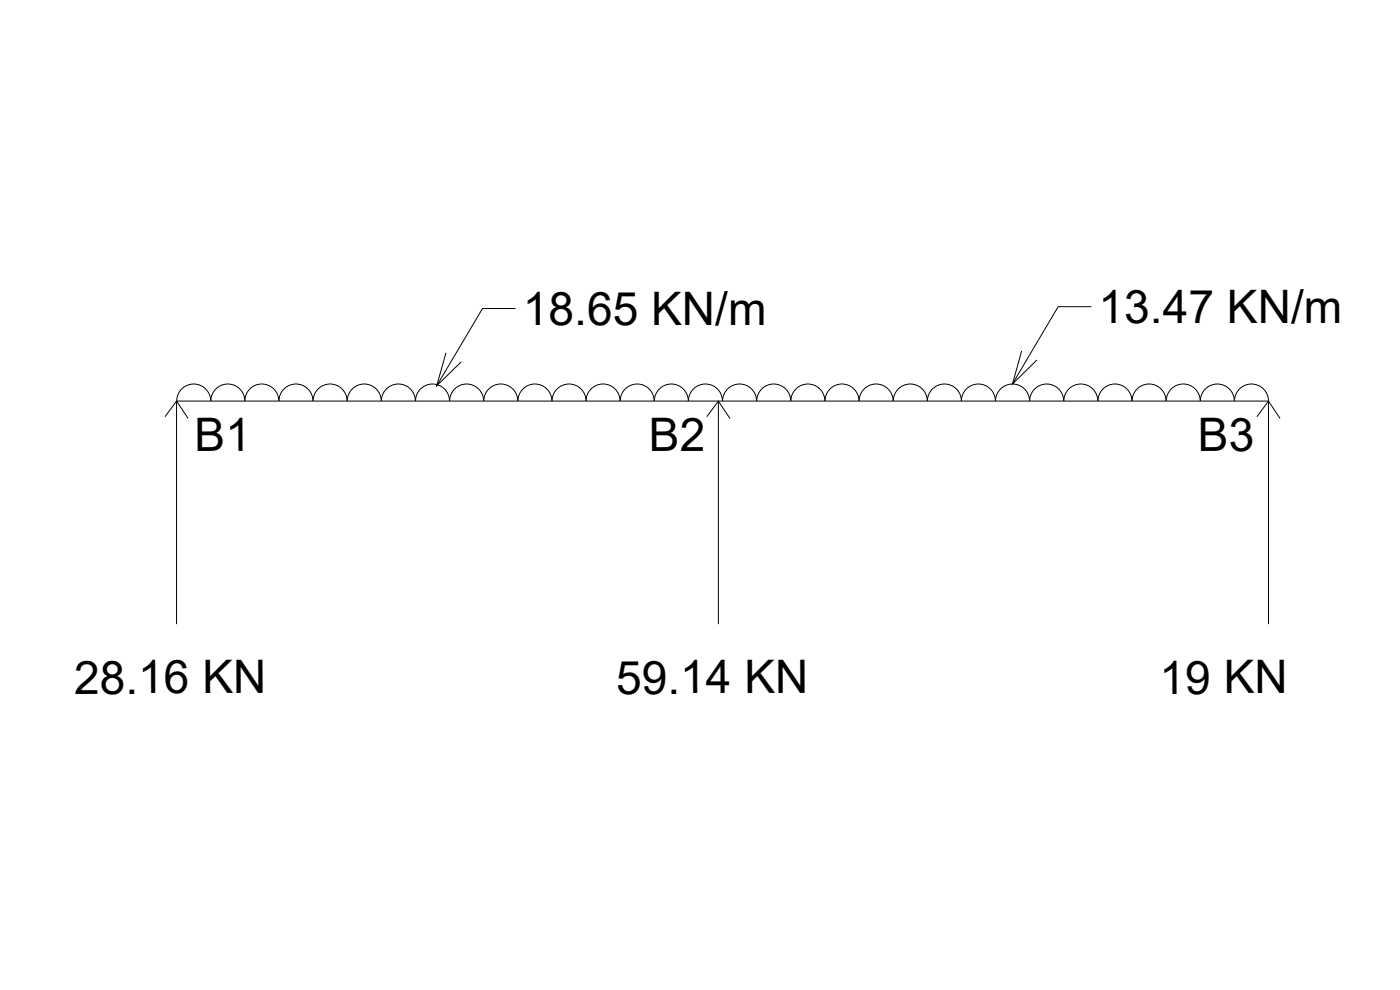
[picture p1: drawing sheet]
<svg xmlns="http://www.w3.org/2000/svg" width="420mm" height="297mm" viewBox="0 0 420 297" stroke-linecap="round" stroke-linejoin="round" font-family="sans-serif">
<!-- layer: 0 -->
<g fill="none" stroke="#000" stroke-width=".3">
<path d="M154.7 92.6h-9.9l-13.8 23.2M327.5 92h-9.9l-13.7 23.2M133.8 105.9l-2.8 9.9 7.4-7.2M306.6 105.3l-2.7 9.9 7.3-7.2M49.5 125l3.5-4.7 3.5 5.2M53 120.3a5.1 5.1 0 0 1 5.1-5.1 5.1 5.1 0 0 1 5.1 5.1 5.1 5.1 0 0 1 5.2-5.1 5.1 5.1 0 0 1 5.1 5.1 5.1 5.1 0 0 1 5.1-5.1 5.1 5.1 0 0 1 5.1 5.1M83.7 120.3a5.1 5.1 0 0 1 5.1-5.1 5.1 5.1 0 0 1 5.1 5.1 5.1 5.1 0 0 1 5.1-5.1 5.1 5.1 0 0 1 5.2 5.1M104.2 120.3a5.1 5.1 0 0 1 5.1-5.1 5.1 5.1 0 0 1 5.1 5.1 5.1 5.1 0 0 1 5.1-5.1 5.1 5.1 0 0 1 5.2 5.1M124.7 120.3a5.1 5.1 0 0 1 5.1-5.1 5.1 5.1 0 0 1 5.1 5.1M134.9 120.3a5.1 5.1 0 0 1 5.1-5.1 5.1 5.1 0 0 1 5.1 5.1 5.1 5.1 0 0 1 5.2-5.1 5.1 5.1 0 0 1 5.1 5.1M155.4 120.3a5.1 5.1 0 0 1 5.1-5.1 5.1 5.1 0 0 1 5.1 5.1 5.1 5.1 0 0 1 5.2-5.1 5.1 5.1 0 0 1 5.1 5.1 5.1 5.1 0 0 1 5.1-5.1 5.1 5.1 0 0 1 5.1 5.1M186.1 120.3a5.1 5.1 0 0 1 5.1-5.1 5.1 5.1 0 0 1 5.1 5.1 5.1 5.1 0 0 1 5.2-5.1 5.1 5.1 0 0 1 5.1 5.1"/>
<path d="M206.6 120.3a5.1 5.1 0 0 1 5.1-5.1 5.1 5.1 0 0 1 5.1 5.1 5.1 5.1 0 0 1 5.1-5.1 5.1 5.1 0 0 1 5.2 5.1M212.1 125l3.5-4.7 3.5 5.2M215.6 120.3v67M227.1 120.3a5.1 5.1 0 0 1 5.1-5.1 5.1 5.1 0 0 1 5.1 5.1 5.1 5.1 0 0 1 5.1-5.1 5.1 5.1 0 0 1 5.2 5.1M247.6 120.3a5.1 5.1 0 0 1 5.1-5.1 5.1 5.1 0 0 1 5.1 5.1M257.8 120.3a5.1 5.1 0 0 1 5.1-5.1 5.1 5.1 0 0 1 5.1 5.1 5.1 5.1 0 0 1 5.2-5.1 5.1 5.1 0 0 1 5.1 5.1M278.3 120.3a5.1 5.1 0 0 1 5.1-5.1 5.1 5.1 0 0 1 5.1 5.1 5.1 5.1 0 0 1 5.1-5.1 5.1 5.1 0 0 1 5.1 5.1 5.1 5.1 0 0 1 5.2-5.1 5.1 5.1 0 0 1 5.1 5.1M309 120.3a5.1 5.1 0 0 1 5.1-5.1 5.1 5.1 0 0 1 5.1 5.1 5.1 5.1 0 0 1 5.1-5.1 5.1 5.1 0 0 1 5.2 5.1M329.5 120.3a5.1 5.1 0 0 1 5.1-5.1 5.1 5.1 0 0 1 5.1 5.1 5.1 5.1 0 0 1 5.1-5.1 5.1 5.1 0 0 1 5.2 5.1M350 120.3a5.1 5.1 0 0 1 5.1-5.1 5.1 5.1 0 0 1 5.1 5.1 5.1 5.1 0 0 1 5.1-5.1 5.1 5.1 0 0 1 5.1 5.1M370.5 120.3a5.1 5.1 0 0 1 5.1-5.1 5.1 5.1 0 0 1 5.1 5.1M377.2 125l3.5-4.7 3.5 5.2"/>
<path d="M380.7 120.3h-327.7v67M380.7 120.3v67"/>
</g>
<g font-size="13.9">
<text x="156.9" y="97.6">18.65 KN/m</text>
<text x="329.7" y="97.1">13.47 KN/m</text>
<text x="58.4" y="135.5">B1</text>
<text x="194.8" y="135.5">B2</text>
<text x="359.5" y="135.5">B3</text>
<text x="22.3" y="208.1">28.16 KN</text>
<text x="184.9" y="208.1">59.14 KN</text>
<text x="348" y="208.1">19 KN</text>
</g>
</svg>
